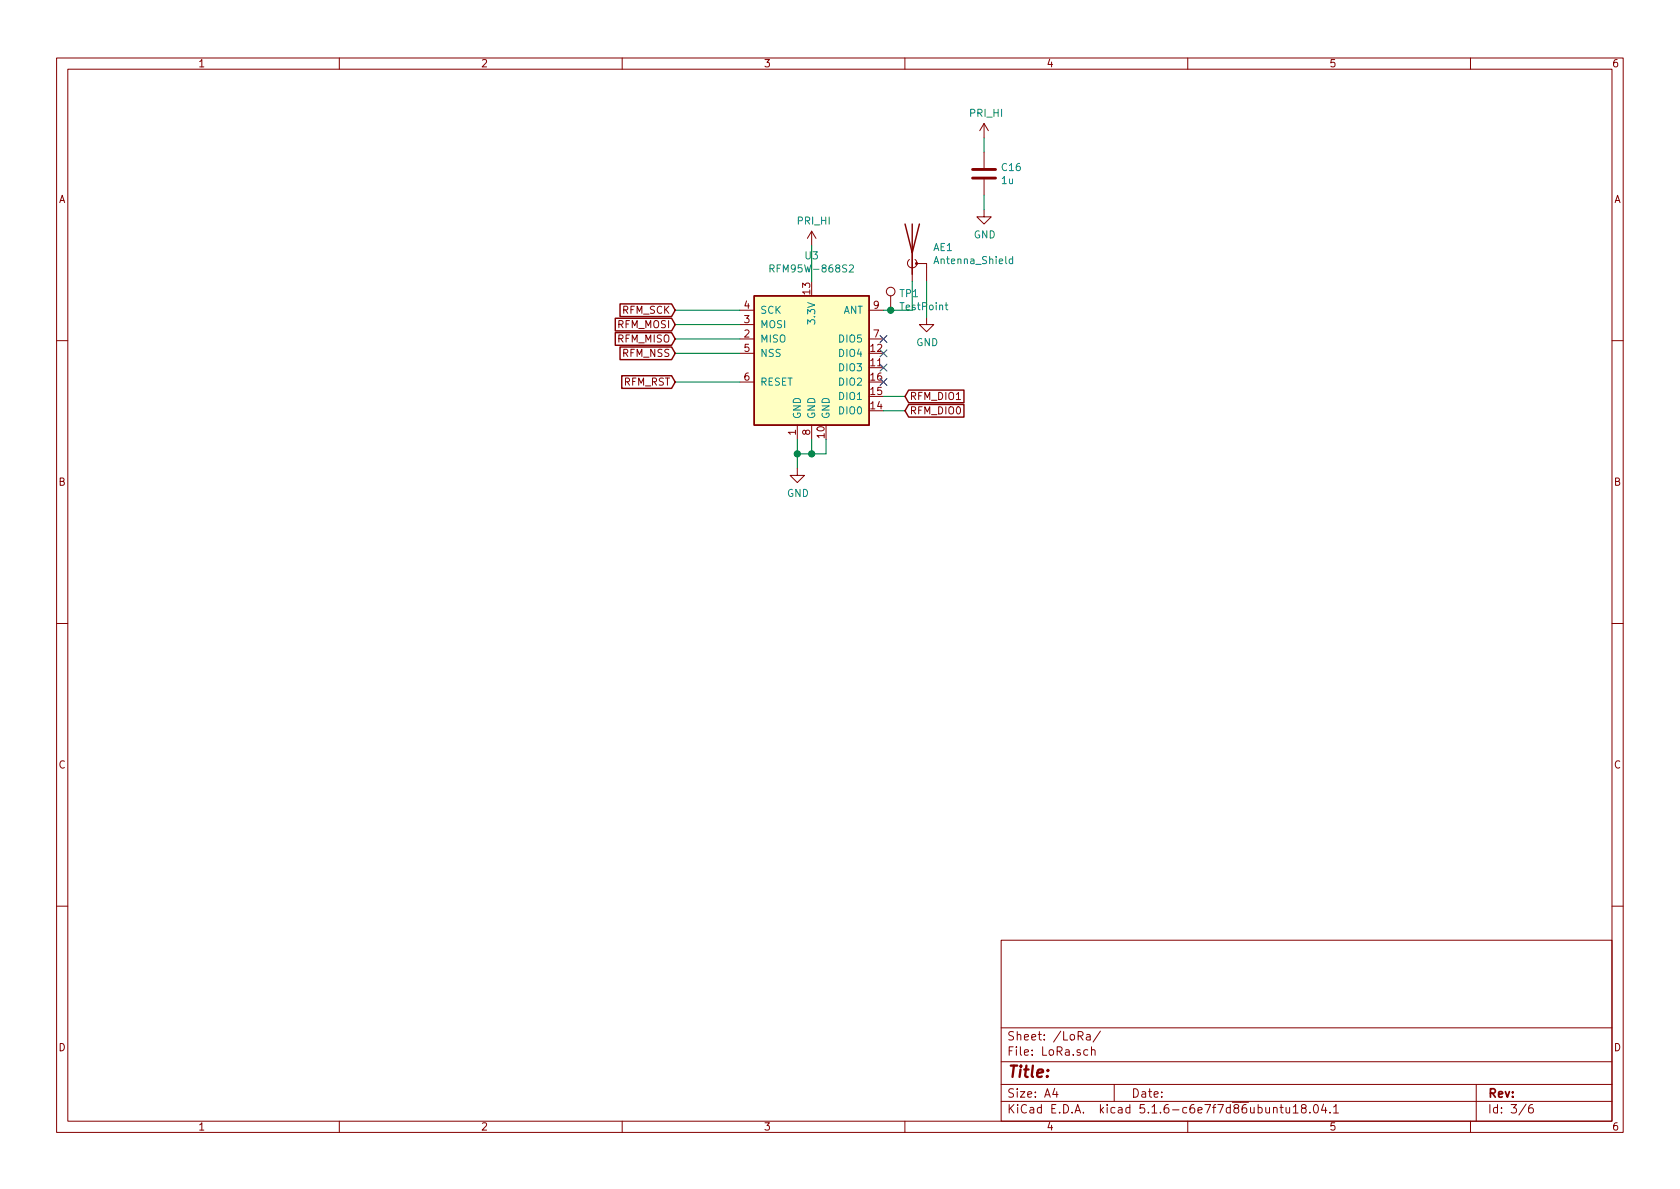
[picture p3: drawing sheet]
EESchema Schematic File Version 4
EELAYER 30 0
EELAYER END
$Descr A4 11693 8268
encoding utf-8
Sheet 3 6
Title ""
Date ""
Rev ""
Comp ""
Comment1 ""
Comment2 ""
Comment3 ""
Comment4 ""
$EndDescr
$Comp
L RF_Module:RFM95W-868S2 U3
U 1 1
P 5650 2450
F 0 "U3" H 5650 3131 50  0000 C CNN
F 1 "RFM95W-868S2" H 5650 3040 50  0000 C CNN
F 2 "RF_Module:HOPERF_RFM9XW_SMD" H 2350 4100 50  0001 C CNN
F 3 "https://www.hoperf.com/data/upload/portal/20181127/5bfcbea20e9ef.pdf" H 2350 4100 50  0001 C CNN
F 4 "RFM95W-868S2-ND" H 5650 2450 50  0001 C CNN "DigiKey"
	1    5650 2450
	1    0    0    -1  
$EndComp
$Comp
L power:GND #PWR022
U 1 1
P 5550 3250
F 0 "#PWR022" H 5550 3000 50  0001 C CNN
F 1 "GND" H 5555 3077 50  0000 C CNN
F 2 "" H 5550 3250 50  0001 C CNN
F 3 "" H 5550 3250 50  0001 C CNN
	1    5550 3250
	1    0    0    -1  
$EndComp
Wire Wire Line
	5550 3050 5550 3150
Wire Wire Line
	5750 3050 5750 3150
Wire Wire Line
	5750 3150 5650 3150
Connection ~ 5550 3150
Wire Wire Line
	5550 3150 5550 3250
Wire Wire Line
	5650 3050 5650 3150
Connection ~ 5650 3150
Wire Wire Line
	5650 3150 5550 3150
Wire Wire Line
	5650 1700 5650 1950
$Comp
L Device:C C16
U 1 1
P 6850 1200
F 0 "C16" H 6965 1246 50  0000 L CNN
F 1 "1u" H 6965 1155 50  0000 L CNN
F 2 "Capacitor_SMD:C_0603_1608Metric_Pad1.05x0.95mm_HandSolder" H 6888 1050 50  0001 C CNN
F 3 "~" H 6850 1200 50  0001 C CNN
F 4 "1276-6524-1-ND " H 6850 1200 50  0001 C CNN "DigiKey"
	1    6850 1200
	1    0    0    -1  
$EndComp
Wire Wire Line
	6850 950  6850 1050
$Comp
L power:GND #PWR020
U 1 1
P 6450 2200
F 0 "#PWR020" H 6450 1950 50  0001 C CNN
F 1 "GND" H 6455 2027 50  0000 C CNN
F 2 "" H 6450 2200 50  0001 C CNN
F 3 "" H 6450 2200 50  0001 C CNN
	1    6450 2200
	1    0    0    -1  
$EndComp
Wire Wire Line
	6850 1350 6850 1450
Wire Wire Line
	6350 1950 6350 2150
Wire Wire Line
	6350 2150 6200 2150
Wire Wire Line
	4700 2150 5150 2150
Wire Wire Line
	5150 2250 4700 2250
Wire Wire Line
	4700 2350 5150 2350
Wire Wire Line
	5150 2450 4700 2450
Text GLabel 4700 2150 0    50   Input ~ 0
RFM_SCK
Text GLabel 4700 2350 0    50   Input ~ 0
RFM_MISO
Text GLabel 4700 2250 0    50   Input ~ 0
RFM_MOSI
Text GLabel 4700 2450 0    50   Input ~ 0
RFM_NSS
$Comp
L power:PRI_HI #PWR021
U 1 1
P 5650 1700
F 0 "#PWR021" H 5650 1550 50  0001 C CNN
F 1 "PRI_HI" H 5665 1873 50  0000 C CNN
F 2 "" H 5650 1700 50  0001 C CNN
F 3 "" H 5650 1700 50  0001 C CNN
	1    5650 1700
	1    0    0    -1  
$EndComp
$Comp
L power:PRI_HI #PWR019
U 1 1
P 6850 950
F 0 "#PWR019" H 6850 800 50  0001 C CNN
F 1 "PRI_HI" H 6865 1123 50  0000 C CNN
F 2 "" H 6850 950 50  0001 C CNN
F 3 "" H 6850 950 50  0001 C CNN
	1    6850 950 
	1    0    0    -1  
$EndComp
Text GLabel 6300 2750 2    50   Input ~ 0
RFM_DIO1
Text GLabel 6300 2850 2    50   Input ~ 0
RFM_DIO0
Wire Wire Line
	6150 2750 6300 2750
Wire Wire Line
	6300 2850 6150 2850
Text GLabel 4700 2650 0    50   Input ~ 0
RFM_RST
Wire Wire Line
	4700 2650 5150 2650
NoConn ~ 6150 2350
NoConn ~ 6150 2450
NoConn ~ 6150 2550
NoConn ~ 6150 2650
$Comp
L Connector:TestPoint TP1
U 1 1
P 6200 2150
F 0 "TP1" H 6258 2268 50  0000 L CNN
F 1 "TestPoint" H 6258 2177 50  0000 L CNN
F 2 "MILDA:Curved_RF" H 6400 2150 50  0001 C CNN
F 3 "~" H 6400 2150 50  0001 C CNN
	1    6200 2150
	1    0    0    -1  
$EndComp
$Comp
L Device:Antenna_Shield AE1
U 1 1
P 6350 1750
F 0 "AE1" H 6494 1789 50  0000 L CNN
F 1 "Antenna_Shield" H 6494 1698 50  0000 L CNN
F 2 "Connector_Coaxial:SMA_Molex_73251-1153_EdgeMount_Horizontal" H 6350 1850 50  0001 C CNN
F 3 "~" H 6350 1850 50  0001 C CNN
F 4 "WM5534-ND" H 6350 1750 50  0001 C CNN "DigiKey"
	1    6350 1750
	1    0    0    -1  
$EndComp
Connection ~ 6200 2150
Wire Wire Line
	6200 2150 6150 2150
Wire Wire Line
	6450 1950 6450 2200
$Comp
L power:GND #PWR0112
U 1 1
P 6850 1450
F 0 "#PWR0112" H 6850 1200 50  0001 C CNN
F 1 "GND" H 6855 1277 50  0000 C CNN
F 2 "" H 6850 1450 50  0001 C CNN
F 3 "" H 6850 1450 50  0001 C CNN
	1    6850 1450
	1    0    0    -1  
$EndComp
$EndSCHEMATC
